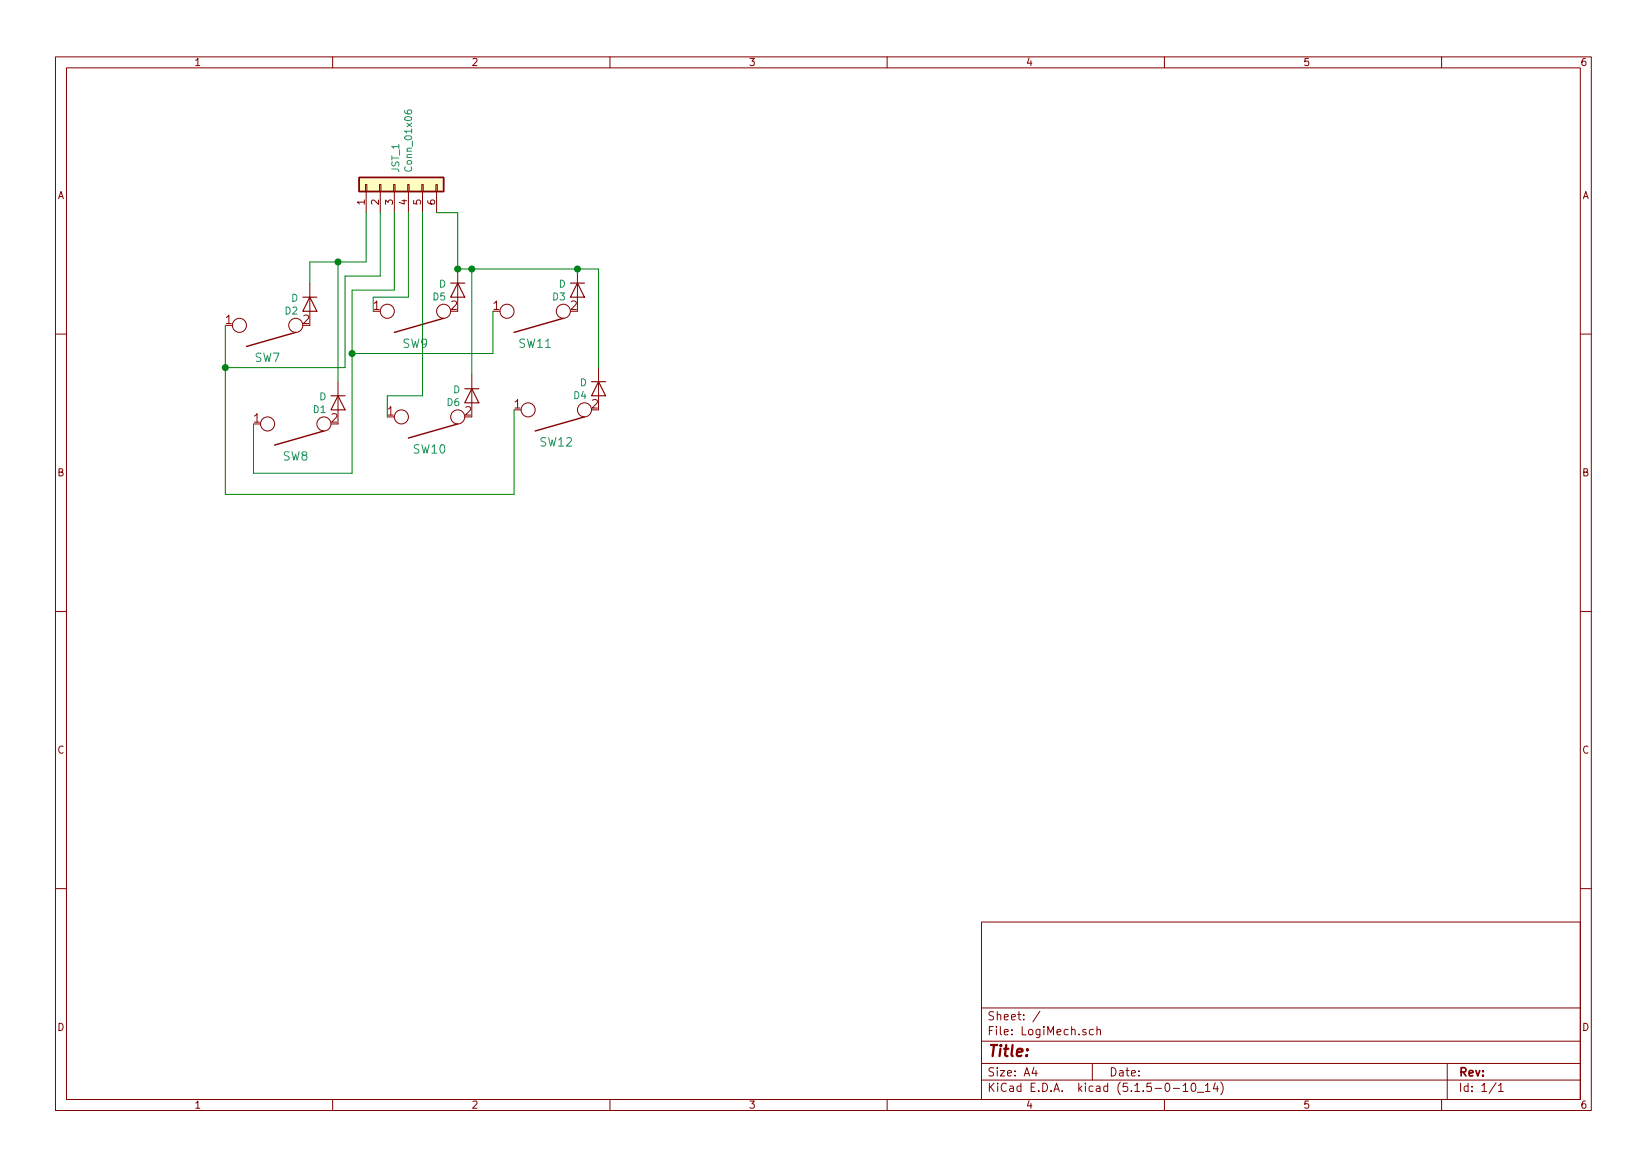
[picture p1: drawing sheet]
EESchema Schematic File Version 4
EELAYER 30 0
EELAYER END
$Descr A4 11693 8268
encoding utf-8
Sheet 1 1
Title ""
Date ""
Rev ""
Comp ""
Comment1 ""
Comment2 ""
Comment3 ""
Comment4 ""
$EndDescr
$Comp
L Connector_Generic:Conn_01x06 JST_1
U 1 1
P 2800 1300
F 0 "JST_1" H 2880 1292 50  0000 L CNN
F 1 "Conn_01x06" H 2880 1201 50  0000 L CNN
F 2 "Connector_JST:JST_XH_B6B-XH-A_1x06_P2.50mm_Vertical" H 2800 1300 50  0001 C CNN
F 3 "~" H 2800 1300 50  0001 C CNN
	1    2800 1300
	0    -1   -1   0   
$EndComp
$Comp
L keyboard_parts:KEYSW SW7
U 1 1
P 1900 2300
F 0 "SW7" H 1900 2533 60  0000 C CNN
F 1 "KEYSW" H 1900 2200 60  0001 C CNN
F 2 "Kailh_cpg1353:kailh-cpg1353-reversible" H 1900 2300 60  0001 C CNN
F 3 "" H 1900 2300 60  0000 C CNN
	1    1900 2300
	-1   0    0    1   
$EndComp
$Comp
L Device:D D2
U 1 1
P 2200 2150
F 0 "D2" V 2246 2071 50  0000 R CNN
F 1 "D" V 2155 2071 50  0000 R CNN
F 2 "Keebio-Parts:Diode-Hybrid-Back" H 2200 2150 50  0001 C CNN
F 3 "~" H 2200 2150 50  0001 C CNN
	1    2200 2150
	0    1    1    0   
$EndComp
$Comp
L keyboard_parts:KEYSW SW8
U 1 1
P 2100 3000
F 0 "SW8" H 2100 3233 60  0000 C CNN
F 1 "KEYSW" H 2100 2900 60  0001 C CNN
F 2 "Kailh_cpg1353:kailh-cpg1353-reversible" H 2100 3000 60  0001 C CNN
F 3 "" H 2100 3000 60  0000 C CNN
	1    2100 3000
	-1   0    0    1   
$EndComp
$Comp
L Device:D D5
U 1 1
P 3250 2050
F 0 "D5" V 3296 1971 50  0000 R CNN
F 1 "D" V 3205 1971 50  0000 R CNN
F 2 "Keebio-Parts:Diode-Hybrid-Back" H 3250 2050 50  0001 C CNN
F 3 "~" H 3250 2050 50  0001 C CNN
	1    3250 2050
	0    1    1    0   
$EndComp
$Comp
L keyboard_parts:KEYSW SW9
U 1 1
P 2950 2200
F 0 "SW9" H 2950 2433 60  0000 C CNN
F 1 "KEYSW" H 2950 2100 60  0001 C CNN
F 2 "Kailh_cpg1353:kailh-cpg1353-reversible" H 2950 2200 60  0001 C CNN
F 3 "" H 2950 2200 60  0000 C CNN
	1    2950 2200
	-1   0    0    1   
$EndComp
$Comp
L Device:D D3
U 1 1
P 4100 2050
F 0 "D3" V 4146 1971 50  0000 R CNN
F 1 "D" V 4055 1971 50  0000 R CNN
F 2 "Keebio-Parts:Diode-Hybrid-Back" H 4100 2050 50  0001 C CNN
F 3 "~" H 4100 2050 50  0001 C CNN
	1    4100 2050
	0    1    1    0   
$EndComp
$Comp
L keyboard_parts:KEYSW SW10
U 1 1
P 3050 2950
F 0 "SW10" H 3050 3183 60  0000 C CNN
F 1 "KEYSW" H 3050 2850 60  0001 C CNN
F 2 "Kailh_cpg1353:kailh-cpg1353-reversible" H 3050 2950 60  0001 C CNN
F 3 "" H 3050 2950 60  0000 C CNN
	1    3050 2950
	-1   0    0    1   
$EndComp
$Comp
L Device:D D1
U 1 1
P 2400 2850
F 0 "D1" V 2446 2771 50  0000 R CNN
F 1 "D" V 2355 2771 50  0000 R CNN
F 2 "Keebio-Parts:Diode-Hybrid-Back" H 2400 2850 50  0001 C CNN
F 3 "~" H 2400 2850 50  0001 C CNN
	1    2400 2850
	0    1    1    0   
$EndComp
$Comp
L keyboard_parts:KEYSW SW11
U 1 1
P 3800 2200
F 0 "SW11" H 3800 2433 60  0000 C CNN
F 1 "KEYSW" H 3800 2100 60  0001 C CNN
F 2 "Kailh_cpg1353:kailh-cpg1353-reversible" H 3800 2200 60  0001 C CNN
F 3 "" H 3800 2200 60  0000 C CNN
	1    3800 2200
	-1   0    0    1   
$EndComp
$Comp
L Device:D D6
U 1 1
P 3350 2800
F 0 "D6" V 3396 2721 50  0000 R CNN
F 1 "D" V 3305 2721 50  0000 R CNN
F 2 "Keebio-Parts:Diode-Hybrid-Back" H 3350 2800 50  0001 C CNN
F 3 "~" H 3350 2800 50  0001 C CNN
	1    3350 2800
	0    1    1    0   
$EndComp
$Comp
L keyboard_parts:KEYSW SW12
U 1 1
P 3950 2900
F 0 "SW12" H 3950 3133 60  0000 C CNN
F 1 "KEYSW" H 3950 2800 60  0001 C CNN
F 2 "Kailh_cpg1353:kailh-cpg1353-reversible" H 3950 2900 60  0001 C CNN
F 3 "" H 3950 2900 60  0000 C CNN
	1    3950 2900
	-1   0    0    1   
$EndComp
$Comp
L Device:D D4
U 1 1
P 4250 2750
F 0 "D4" V 4296 2671 50  0000 R CNN
F 1 "D" V 4205 2671 50  0000 R CNN
F 2 "Keebio-Parts:Diode-Hybrid-Back" H 4250 2750 50  0001 C CNN
F 3 "~" H 4250 2750 50  0001 C CNN
	1    4250 2750
	0    1    1    0   
$EndComp
Wire Wire Line
	2600 1500 2600 1850
Wire Wire Line
	2200 1850 2200 2000
Wire Wire Line
	2200 1850 2400 1850
Wire Wire Line
	1600 2300 1600 2600
Wire Wire Line
	1600 2600 2450 2600
Wire Wire Line
	2450 2600 2450 1950
Wire Wire Line
	2450 1950 2700 1950
Wire Wire Line
	2700 1950 2700 1500
Wire Wire Line
	2400 1850 2400 2700
Connection ~ 2400 1850
Wire Wire Line
	2400 1850 2600 1850
Wire Wire Line
	2800 1500 2800 2050
Wire Wire Line
	2800 2050 2500 2050
Wire Wire Line
	2500 2050 2500 2500
Wire Wire Line
	2500 3350 1800 3350
Wire Wire Line
	1800 3350 1800 3000
Wire Wire Line
	3500 2200 3500 2500
Wire Wire Line
	3500 2500 2500 2500
Connection ~ 2500 2500
Wire Wire Line
	2500 2500 2500 3350
Wire Wire Line
	4100 1900 4250 1900
Wire Wire Line
	4250 1900 4250 2600
Wire Wire Line
	4100 1900 3350 1900
Connection ~ 4100 1900
Wire Wire Line
	3350 2650 3350 1900
Connection ~ 3350 1900
Wire Wire Line
	3350 1900 3250 1900
Wire Wire Line
	3250 1900 3250 1500
Wire Wire Line
	3250 1500 3100 1500
Connection ~ 3250 1900
Wire Wire Line
	3000 1500 3000 2800
Wire Wire Line
	3000 2800 2750 2800
Wire Wire Line
	2750 2800 2750 2950
Wire Wire Line
	2900 1500 2900 2100
Wire Wire Line
	2900 2100 2650 2100
Wire Wire Line
	2650 2100 2650 2200
Wire Wire Line
	3650 2900 3650 3500
Wire Wire Line
	3650 3500 1600 3500
Wire Wire Line
	1600 3500 1600 2600
Connection ~ 1600 2600
$EndSCHEMATC
